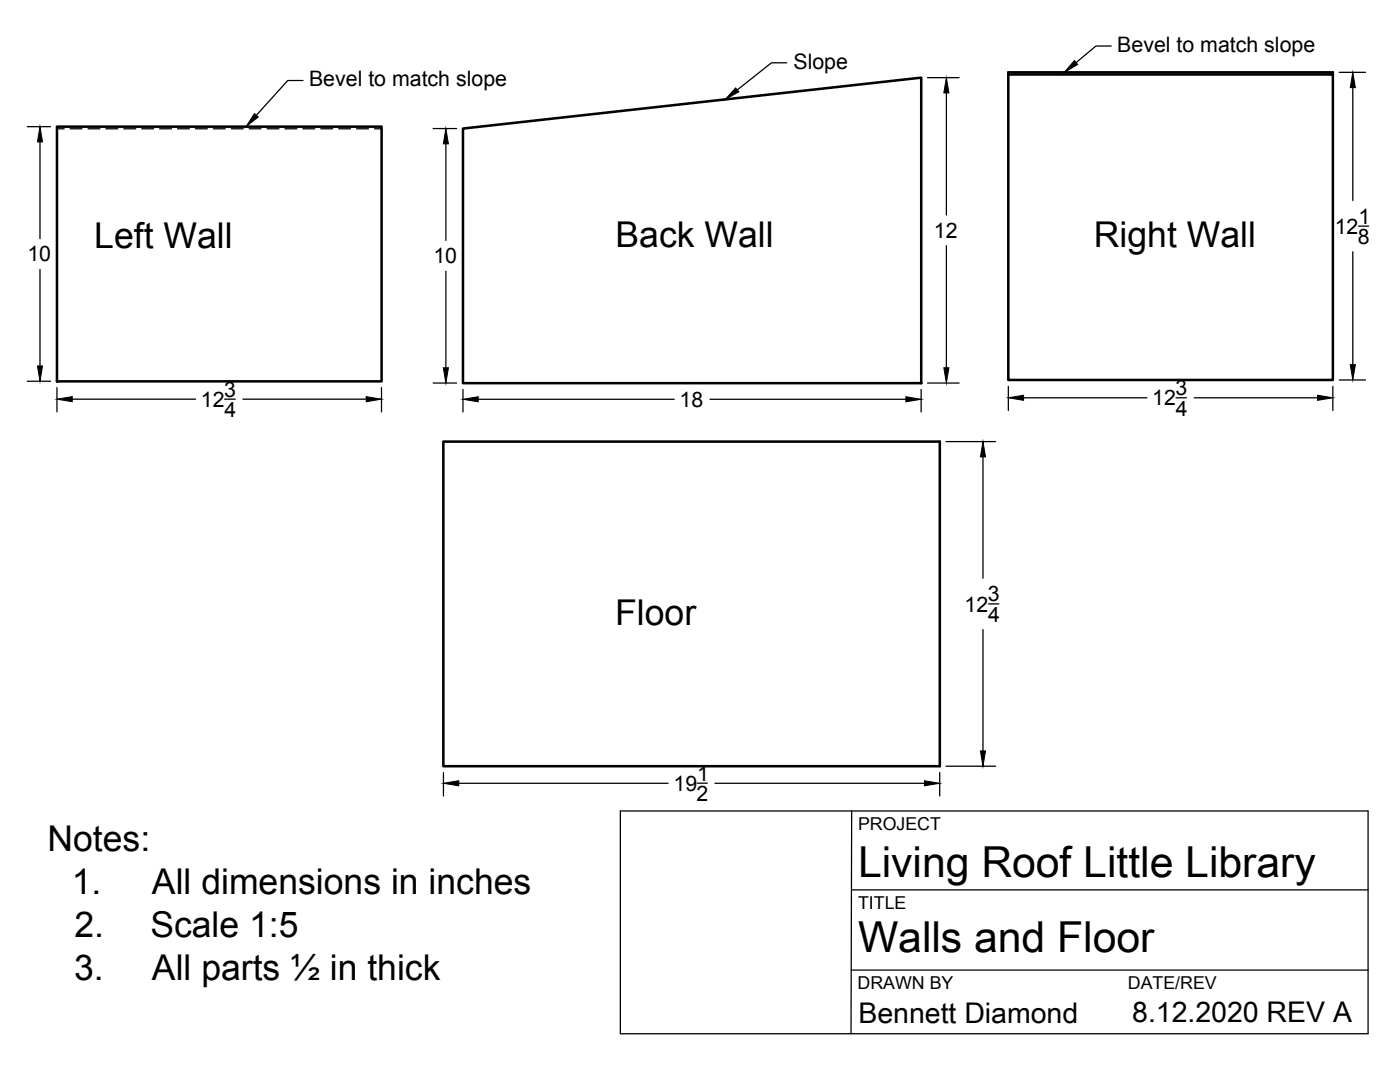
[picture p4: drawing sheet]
<svg xmlns="http://www.w3.org/2000/svg" width="279mm" height="216mm" viewBox="0 0 279 216" stroke-linecap="round" stroke-linejoin="round" font-family="sans-serif">
<!-- layer: Visible -->
<path d="M201.2 14.9h64.8v60.9h-64.8zM201.2 14.9v-.5h64.8v.5M11.4 25.3h64.8v50.8h-64.8zM92.4 25.7l91.5-10.2v61h-91.5zM88.5 88.1h99.1v64.8h-99.1z" fill="none" stroke="#000" stroke-width=".51"/>
<!-- layer: Hidden -->
<g fill="none" stroke="#000" stroke-width=".25">
<path d="M11.4 25.7h1.4M14 25.7h2.4M17.6 25.7h2.3M21.1 25.7h2.4M24.7 25.7h2.4M28.3 25.7h2.4M31.9 25.7h2.3M35.4 25.7h2.4M39 25.7h2.4M42.6 25.7h2.4M46.1 25.7h2.4M49.7 25.7h2.4"/>
<path d="M53.3 25.7h2.4M56.9 25.7h2.3M60.4 25.7h2.4M64 25.7h2.4M67.6 25.7h2.4M71.2 25.7h2.3M74.7 25.7h1.5"/>
</g>
<!-- layer: Titleblock -->
<path d="M123.8 161.8h149.2v44.5h-149.2zM170 177.6h103M170 161.8l-.2 44.5M169.9 193.6h103.1" fill="none" stroke="#000" stroke-width=".25"/>
<!-- layer: FD_Dimensions -->
<g fill="none" stroke="#000" stroke-width=".25">
<path d="M185.1 15.5h6.3M188.9 18.5v24.4M267.3 14.4h5.2M270 17.5v22.5M5.4 25.3h4.7M8 28.3v19.3M86.4 25.7h4.7M89 28.7v19.3M8 53.8v19.2M89 54.1v19.3M188.9 49v24.4M270 50.2v22.6"/>
<path d="M271.1 45.1h2M5.4 76.1h4.7M11.4 77.3v4.9M14.4 79.7h24.7M44.8 79.7h2.1M48.5 79.7h24.6M76.1 77.3v4.9M86.4 76.4h4.7M92.4 77.7v4.5M95.4 79.7h39.2M141.7 79.7h39.1M183.8 77.7v4.5"/>
<path d="M185.1 76.4h6.3M201.2 77.1v4.8M204.3 79.4h24.6M234.7 79.4h2.1M238.3 79.4h24.7M266 77.1v4.8M267.3 75.8h5.2M188.8 88.1h9.9M196.2 91.2v24.2M196.2 125.6v24.2M197.3 120.5h2M88.5 154.2v4.6"/>
<path d="M91.5 156.3h41.8M139.1 156.3h2.1M142.7 156.3h41.8M187.5 154.2v4.6M188.8 152.9h9.9"/>
</g>
<g fill="#000" stroke="#000" stroke-width=".2">
<path d="M188.9 15.5l.5 3h-1zM270 14.4l.5 3.1h-1zM8 25.3l.5 3h-1zM89 25.7l.5 3h-1zM7.5 73h1l-.5 3.1zM11.4 79.7l3-.6v1.1zM73.1 79.1l3 .6-3 .5zM88.5 73.4h1l-.5 3zM92.4 79.7l3-.5v1zM180.8 79.2l3 .5-3 .5zM188.4 73.4h1l-.5 3zM201.2 79.4l3.1-.5v1z"/>
<path d="M263 78.9l3 .5-3 .5zM269.5 72.8h1l-.5 3zM196.2 88.1l.5 3.1h-1zM88.5 156.3l3-.5v1zM184.5 155.8l3 .5-3 .5zM195.7 149.8h1l-.5 3.1z"/>
</g>
<!-- layer: Leaders -->
<path d="M146.8 17.5l.6 .8-2.7 1.5zM214.4 12.1l.7 .8-2.7 1.5zM50.8 22.7l.7 .6-2.4 2z" fill="#000" stroke="#000" stroke-width=".2"/>
<path d="M60.5 16.1h-3.1l-6.2 6.9M157 12.5h-3l-6.9 5.4M221.8 9.2h-3.1l-3.9 3.3" fill="none" stroke="#000" stroke-width=".25"/>
<g font-size="8.5">
<text x="171.2" y="175">Living Roof Little Library</text>
<text x="171.2" y="190">Walls and Floor</text>
</g>
<g font-size="7.1">
<text x="18.8" y="49.4">Left Wall</text>
<text x="122.9" y="49.4">Back Wall</text>
<text x="218.3" y="49.4">Right Wall</text>
<text x="122.8" y="124.8">Floor</text>
<text x="9.5" y="169.9">Notes:</text>
<text x="14.3" y="178.4">1.</text>
<text x="30.3" y="178.4">All dimensions in inches</text>
<text x="14.9" y="186.9">2.</text>
<text x="30" y="186.9">Scale 1:5</text>
<text x="14.8" y="195.5">3.</text>
<text x="30.3" y="195.5">All parts ½ in thick</text>
</g>
<g font-size="5.7">
<text x="171.3" y="204.1">Bennett Diamond</text>
<text x="226" y="204">8.12.2020 REV A</text>
</g>
<g font-size="4.3">
<text x="223" y="10.3">Bevel to match slope</text>
<text x="61.7" y="17.2">Bevel to match slope</text>
<text x="158.3" y="13.7">Slope</text>
<text x="186.4" y="47.5">12</text>
<text x="266.4" y="46.7">12</text>
<text x="271.1" y="44.6">1</text>
<text x="5.5" y="52.2">10</text>
<text x="86.5" y="52.5">10</text>
<text x="271" y="48.7">8</text>
<text x="40.1" y="81.2">12</text>
<text x="44.7" y="79.1">3</text>
<text x="44.8" y="83.2">4</text>
<text x="135.6" y="81.2">18</text>
<text x="230" y="80.9">12</text>
<text x="234.6" y="78.9">3</text>
<text x="234.7" y="82.9">4</text>
<text x="197.1" y="120">3</text>
<text x="192.5" y="122">12</text>
<text x="197.2" y="124.1">4</text>
<text x="139.1" y="155.8">1</text>
<text x="134.4" y="157.8">19</text>
<text x="139" y="159.8">2</text>
</g>
<g font-size="3.5">
<text x="171.2" y="165.6">PROJECT</text>
<text x="171.2" y="181.4">TITLE</text>
<text x="171.2" y="197.4">DRAWN BY</text>
<text x="225.1" y="197.4">DATE/REV</text>
</g>
</svg>
